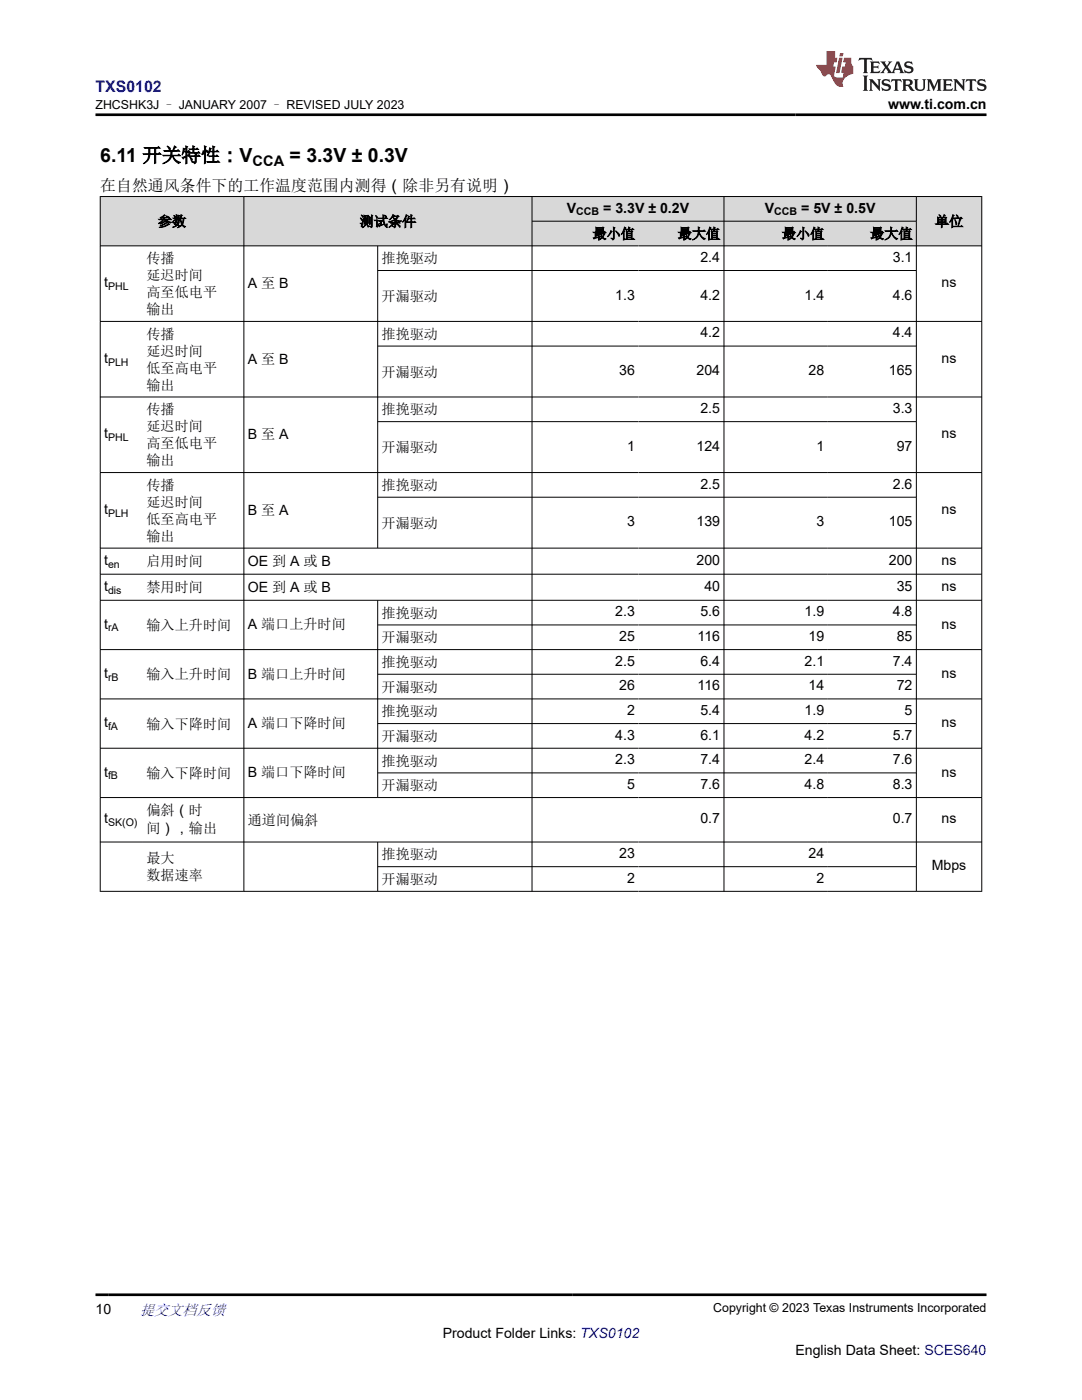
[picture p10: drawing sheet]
<svg xmlns="http://www.w3.org/2000/svg" width="216mm" height="279mm" viewBox="0 0 216 279" stroke-linecap="round" stroke-linejoin="round" font-family="sans-serif">
<g fill="#d8d8d8">
<path d="M20 39.2h175.9v4.9h-175.9z" fill-rule="evenodd"/>
<path d="M20.1 39.3h28.5v9.7h-28.5z" fill-rule="evenodd"/>
<path d="M48.7 39.3h57.4v9.7h-57.4z" fill-rule="evenodd"/>
<path d="M106.2 39.3h38.2v4.8h-38.2z" fill-rule="evenodd"/>
<path d="M144.5 39.3h38.3v4.8h-38.3z" fill-rule="evenodd"/>
<path d="M182.9 39.3h12.9v9.7h-12.9z" fill-rule="evenodd"/>
<path d="M106.2 44.2h21.2v4.8h-21.2z" fill-rule="evenodd"/>
<path d="M127.4 44.2h17v4.8h-17z" fill-rule="evenodd"/>
<path d="M144.5 44.2h20.7v4.8h-20.7z" fill-rule="evenodd"/>
<path d="M165.2 44.2h17.6v4.8h-17.6z" fill-rule="evenodd"/>
</g>
<g fill="none" stroke="#000" stroke-width=".2">
<path d="M19.9 39.2h176.1M20 39.2v138.7M48.7 39.2v138.7M106.2 39.2v138.7M144.5 39.2v138.7M182.8 39.2v138.7M195.9 39.2v138.7M19.9 49.1h176.1M75.4 49.1v60.4M75.4 54h107.5M106.2 44.1h76.7M19.9 64.1h176.1"/>
<path d="M19.9 79.2h176.1M75.4 69.1h107.5M19.9 94.3h176.1M75.4 84.1h107.5M75.4 99.2h107.5M19.9 109.4h176.1M19.9 114.6h176.1M19.9 119.8h176.1M75.4 119.8v39.4M19.9 129.6h176.1M19.9 139.5h176.1M75.4 124.7h107.5"/>
<path d="M75.4 134.6h107.5M19.9 149.3h176.1M19.9 159.2h176.1M75.4 144.4h107.5M75.4 154.2h107.5M19.9 168h176.1M19.9 177.9h176.1M75.4 168v9.9M75.4 173h107.5"/>
</g>
<path d="M171.5 11.6l-.2 .5 .5-.2h.6v.1v2.2l-.2 .4h1l-.2-.4v-2.2v-.1h.5l.5 .2-.1-.5zM173.6 12.3l.2 .4v1.5l-.2 .4h1.9l.1-.6a1.08 1.08 0 0 1-1.3 .2v-.7h.6l.4 .2v-.7l-.4 .2h-.6v-.5l.2-.2a1 1 0 0 1 1 .3l-.1-.5zM175.7 12.3l.9 1.1-1 1.2h.9l-.2-.2 .5-.8 .4 .8-.2 .2h1.6l-.2-.2 .2-.5h.9l.1 .5-.1 .2h.9l-.2-.3-.8-2h-.5l-.9 2.2-.9-1.1 .9-1.1h-.8l.2 .2-.4 .6-.4-.6 .2-.2zM179 12.7l.4 1h-.7zM180.7 12.4a.65 .65 0 0 0-.2 .7 .65 .65 0 0 0 .6 .5l.6 .1 .1 .3a.79 .79 0 0 1-.7 .4 .79 .79 0 0 1-.7-.5l.1 .7 .2-.1a.93 .93 0 0 0 1.1 .1 .93 .93 0 0 0 .4-1 1.46 1.46 0 0 0-1.2-.6l-.1-.3a1.09 1.09 0 0 1 1.2 .2l-.2-.6-.1 .1-.5-.2zM172.2 15.1l.2 .4v2.2l-.2 .4h1l-.2-.4v-2.2l.2-.4zM173.4 15.8l.2 .4v1.5l-.2 .4h.8l-.3-.4 .1-1.3 1.6 1.8v-2l.2-.4h-.7l.1 .2 .1 1.1-1.2-1.3zM176.2 15.9a.65 .65 0 0 0-.2 .8 .65 .65 0 0 0 .6 .4l.6 .2 .1 .2a.79 .79 0 0 1-.7 .4 .79 .79 0 0 1-.7-.5l.1 .7 .2-.1a.93 .93 0 0 0 1.1 .1 .93 .93 0 0 0 .4-.9 1.46 1.46 0 0 0-1.2-.6l-.1-.4a1.09 1.09 0 0 1 1.2 .2l-.1-.6-.2 .1-.5-.1zM177.9 15.8l-.1 .6a.63 .63 0 0 1 .8-.3v1.6l-.3 .4h1l-.2-.4v-1.6a.66 .66 0 0 1 .8 .3l-.1-.6zM180 15.8l.2 .4v1.5l-.2 .4h1l-.2-.2-.1-.7h.5l.1 .2a.79 .79 0 0 0 1.2 .6l-1-.9a.61 .61 0 0 0 .6-.6 .61 .61 0 0 0-.5-.7zM180.8 16.1h.1a.47 .47 0 0 1 .5 .1 .47 .47 0 0 1 .1 .5l-.1 .1-.7 .1zM182.3 15.8l.2 .2a2.27 2.27 0 0 0 .4 2 1.04 1.04 0 0 0 1.7-.7v-1.3l.2-.2h-.8l.2 .4v1.1a.6 .6 0 0 1-.6 .6 .6 .6 0 0 1-.6-.6v-1.1l.3-.4zM184.9 15.8l.2 .4v1.5l-.2 .4h.8l-.3-.4v-1.4l.9 1.9 .9-1.9v1.4l-.3 .4h1l-.2-.4v-1.5l.2-.4h-.8l-.7 1.5-.6-1.5zM188.1 15.8l.2 .4v1.5l-.2 .4h1.9l.1-.6a1.09 1.09 0 0 1-1.3 .2v-.7h.6l.4 .2v-.6l-.4 .2h-.6v-.6l.2-.1a1.01 1.01 0 0 1 1 .3l-.1-.6zM190.2 15.8l.3 .4v1.5l-.3 .4h.8l-.2-.4v-1.3l1.6 1.8v-2l.2-.4h-.7l.2 .2v1.1l-1.2-1.3zM192.8 15.8l-.1 .6a.63 .63 0 0 1 .8-.3v1.6l-.3 .4h1l-.2-.4v-1.6a.66 .66 0 0 1 .8 .3l-.1-.6zM195.2 15.9a.65 .65 0 0 0-.2 .8 .65 .65 0 0 0 .6 .4l.6 .2 .2 .2a.79 .79 0 0 1-.7 .4 .79 .79 0 0 1-.7-.5l.1 .7 .2-.1a.93 .93 0 0 0 1 .1 .93 .93 0 0 0 .5-.9 1.46 1.46 0 0 0-1.3-.6v-.4a1.09 1.09 0 0 1 1.2 .2l-.2-.6-.2 .1-.5-.1z" fill="#231f20"/>
<path d="M164.9 10.2v2.8h-2l.1 .3 .8 1a.95 .95 0 0 0 1 .9 .59 .59 0 0 1 .5-.4 .59 .59 0 0 1 .5 .4l.4 .7a1.59 1.59 0 0 0 2.1 1.4 1.61 1.61 0 0 1 1-2.3l1-.3-.1-1.5a1.59 1.59 0 0 1-.3-1.7h-1.5l-.2 .9h.6l-.2 .9h-.5l-.2 1v.2l.4 .1-.1 .9h-.7a.73 .73 0 0 1-1-.7l.3-1.5h-.5l.1-.9h.5l.2-.9h-.5v-1.3zM167.4 11.5l-.6 3.1h.7l.6-3.1zM167.6 10.6l-.1 .6h.7l.1-.6z" fill="#ed1c24"/>
<path d="M19 22.9h177.8M19 258.4h177.8" fill="none" stroke="#000" stroke-width=".53"/>
<g font-size="3.9">
<text x="20" y="32.3">6.11 开关特性：V</text>
<text x="57.8" y="32.3">= 3.3V ± 0.3V</text>
</g>
<text font-size="3.2" fill="#00f" x="19" y="18.3">TXS0102</text>
<text font-size="3.2" x="20" y="38.1">在自然通风条件下的工作温度范围内测得（除非另有说明）</text>
<text font-size="3" fill="#00f" x="27.9" y="262.4">提交文档反馈</text>
<text font-size="2.9" x="50.4" y="33.1">CCA</text>
<g font-size="2.8">
<text x="177.2" y="21.7">www.ti.com.cn</text>
<text x="31.5" y="45.2">参数</text>
<text x="71.8" y="45.2">测试条件</text>
<text x="113.1" y="42.4">V</text>
<text x="118.2" y="47.6">最小值</text>
<text x="120.4" y="42.4">= 3.3V ± 0.2V</text>
<text x="135.2" y="47.6">最大值</text>
<text x="152.6" y="42.4">V</text>
<text x="156" y="47.6">最小值</text>
<text x="159.9" y="42.4">= 5V ± 0.5V</text>
<text x="173.6" y="47.6">最大值</text>
<text x="186.6" y="45.2">单位</text>
<text x="29.2" y="52.5">传播</text>
<text x="76.1" y="52.5">推挽驱动</text>
<text x="139.8" y="52.3">2.4</text>
<text x="178.2" y="52.3">3.1</text>
<text x="20.8" y="57.3">t</text>
<text x="29.2" y="55.9">延迟时间</text>
<text x="29.2" y="59.3">高至低电平</text>
<text x="49.4" y="57.5">A 至 B</text>
<text x="122.8" y="59.8">1.3</text>
<text x="139.8" y="59.8">4.2</text>
<text x="160.6" y="59.8">1.4</text>
<text x="178.2" y="59.8">4.6</text>
<text x="187.9" y="57.3">ns</text>
<text x="29.2" y="62.7">输出</text>
<text x="76.1" y="60.1">开漏驱动</text>
<text x="29.2" y="67.6">传播</text>
<text x="29.2" y="71">延迟时间</text>
<text x="76.1" y="67.6">推挽驱动</text>
<text x="139.8" y="67.3">4.2</text>
<text x="178.2" y="67.3">4.4</text>
<text x="20.8" y="72.4">t</text>
<text x="29.2" y="74.4">低至高电平</text>
<text x="29.2" y="77.8">输出</text>
<text x="49.4" y="72.6">A 至 B</text>
<text x="76.1" y="75.2">开漏驱动</text>
<text x="123.6" y="74.9">36</text>
<text x="139" y="74.9">204</text>
<text x="161.3" y="74.9">28</text>
<text x="177.4" y="74.9">165</text>
<text x="187.9" y="72.4">ns</text>
<text x="29.2" y="82.7">传播</text>
<text x="76.1" y="82.7">推挽驱动</text>
<text x="139.8" y="82.4">2.5</text>
<text x="178.2" y="82.4">3.3</text>
<text x="20.8" y="87.5">t</text>
<text x="29.2" y="86.1">延迟时间</text>
<text x="29.2" y="89.5">高至低电平</text>
<text x="49.4" y="87.6">B 至 A</text>
<text x="125.1" y="90">1</text>
<text x="139" y="90">124</text>
<text x="162.9" y="90">1</text>
<text x="178.9" y="90">97</text>
<text x="187.9" y="87.5">ns</text>
<text x="29.2" y="92.9">输出</text>
<text x="76.1" y="90.2">开漏驱动</text>
<text x="29.2" y="97.8">传播</text>
<text x="29.2" y="101.2">延迟时间</text>
<text x="76.1" y="97.8">推挽驱动</text>
<text x="139.8" y="97.5">2.5</text>
<text x="178.2" y="97.5">2.6</text>
<text x="20.8" y="102.6">t</text>
<text x="29.2" y="104.6">低至高电平</text>
<text x="29.2" y="107.9">输出</text>
<text x="49.4" y="102.7">B 至 A</text>
<text x="76.1" y="105.3">开漏驱动</text>
<text x="125.1" y="105">3</text>
<text x="139" y="105">139</text>
<text x="162.9" y="105">3</text>
<text x="177.4" y="105">105</text>
<text x="187.9" y="102.6">ns</text>
<text x="20.8" y="112.7">t</text>
<text x="29.2" y="113">启用时间</text>
<text x="49.4" y="112.9">OE 到 A 或 B</text>
<text x="139" y="112.7">200</text>
<text x="177.4" y="112.7">200</text>
<text x="187.9" y="112.7">ns</text>
<text x="20.8" y="117.9">t</text>
<text x="29.2" y="118.2">禁用时间</text>
<text x="49.4" y="118.1">OE 到 A 或 B</text>
<text x="140.6" y="117.9">40</text>
<text x="178.9" y="117.9">35</text>
<text x="187.9" y="117.9">ns</text>
<text x="20.8" y="125.5">t</text>
<text x="29.2" y="125.7">输入上升时间</text>
<text x="49.4" y="125.6">A 端口上升时间</text>
<text x="76.1" y="123.3">推挽驱动</text>
<text x="122.8" y="123">2.3</text>
<text x="139.8" y="123">5.6</text>
<text x="160.6" y="123">1.9</text>
<text x="178.2" y="123">4.8</text>
<text x="187.9" y="125.5">ns</text>
<text x="76.1" y="128.2">开漏驱动</text>
<text x="123.6" y="127.9">25</text>
<text x="139.2" y="127.9">116</text>
<text x="161.3" y="127.9">19</text>
<text x="178.9" y="127.9">85</text>
<text x="20.8" y="135.3">t</text>
<text x="29.2" y="135.6">输入上升时间</text>
<text x="49.4" y="135.4">B 端口上升时间</text>
<text x="76.1" y="133.1">推挽驱动</text>
<text x="122.8" y="132.8">2.5</text>
<text x="123.6" y="137.8">26</text>
<text x="139.2" y="137.8">116</text>
<text x="139.8" y="132.8">6.4</text>
<text x="160.6" y="132.8">2.1</text>
<text x="161.3" y="137.8">14</text>
<text x="178.2" y="132.8">7.4</text>
<text x="178.9" y="137.8">72</text>
<text x="187.9" y="135.3">ns</text>
<text x="76.1" y="138">开漏驱动</text>
<text x="76.1" y="143">推挽驱动</text>
<text x="125.1" y="142.7">2</text>
<text x="139.8" y="142.7">5.4</text>
<text x="160.6" y="142.7">1.9</text>
<text x="180.5" y="142.7">5</text>
<text x="20.8" y="145.1">t</text>
<text x="29.2" y="145.4">输入下降时间</text>
<text x="49.4" y="145.3">A 端口下降时间</text>
<text x="76.1" y="147.9">开漏驱动</text>
<text x="122.8" y="147.6">4.3</text>
<text x="139.8" y="147.6">6.1</text>
<text x="160.6" y="147.6">4.2</text>
<text x="178.2" y="147.6">5.7</text>
<text x="187.9" y="145.1">ns</text>
<text x="20.8" y="155">t</text>
<text x="29.2" y="155.3">输入下降时间</text>
<text x="49.4" y="155.1">B 端口下降时间</text>
<text x="76.1" y="152.8">推挽驱动</text>
<text x="122.8" y="152.5">2.3</text>
<text x="139.8" y="152.5">7.4</text>
<text x="160.6" y="152.5">2.4</text>
<text x="178.2" y="152.5">7.6</text>
<text x="187.9" y="155">ns</text>
<text x="76.1" y="157.7">开漏驱动</text>
<text x="125.1" y="157.4">5</text>
<text x="139.8" y="157.4">7.6</text>
<text x="160.6" y="157.4">4.8</text>
<text x="178.2" y="157.4">8.3</text>
<text x="20.8" y="164.3">t</text>
<text x="29.2" y="162.6">偏斜（时</text>
<text x="29.2" y="166.3">间），输出</text>
<text x="49.4" y="164.6">通道间偏斜</text>
<text x="139.8" y="164.3">0.7</text>
<text x="178.2" y="164.3">0.7</text>
<text x="187.9" y="164.3">ns</text>
<text x="29.2" y="172.3">最大</text>
<text x="76.1" y="171.5">推挽驱动</text>
<text x="123.6" y="171.2">23</text>
<text x="161.3" y="171.2">24</text>
<text x="185.9" y="173.7">Mbps</text>
<text x="29.2" y="175.7">数据速率</text>
<text x="76.1" y="176.4">开漏驱动</text>
<text x="125.1" y="176.2">2</text>
<text x="162.9" y="176.2">2</text>
<text x="19" y="262.1">10</text>
<text x="88.3" y="266.9">Product Folder Links: TXS0102</text>
<text x="158.7" y="270.3">English Data Sheet: SCES640</text>
</g>
<g font-size="2.5">
<text x="19.1" y="21.8">ZHCSHK3J – JANUARY 2007 – REVISED JULY 2023</text>
<text x="142.3" y="261.8">Copyright © 2023 Texas Instruments Incorporated</text>
</g>
<g font-size="2.1">
<text x="115" y="43">CCB</text>
<text x="154.5" y="43">CCB</text>
<text x="21.6" y="57.9">PHL</text>
<text x="21.6" y="73">PLH</text>
<text x="21.6" y="88.1">PHL</text>
<text x="21.6" y="103.1">PLH</text>
<text x="21.6" y="113.3">en</text>
<text x="21.6" y="118.5">dis</text>
<text x="21.6" y="126">rA</text>
<text x="21.6" y="135.9">rB</text>
<text x="21.6" y="145.7">fA</text>
<text x="21.6" y="155.5">fB</text>
<text x="21.6" y="164.9">SK(O)</text>
</g>
</svg>
